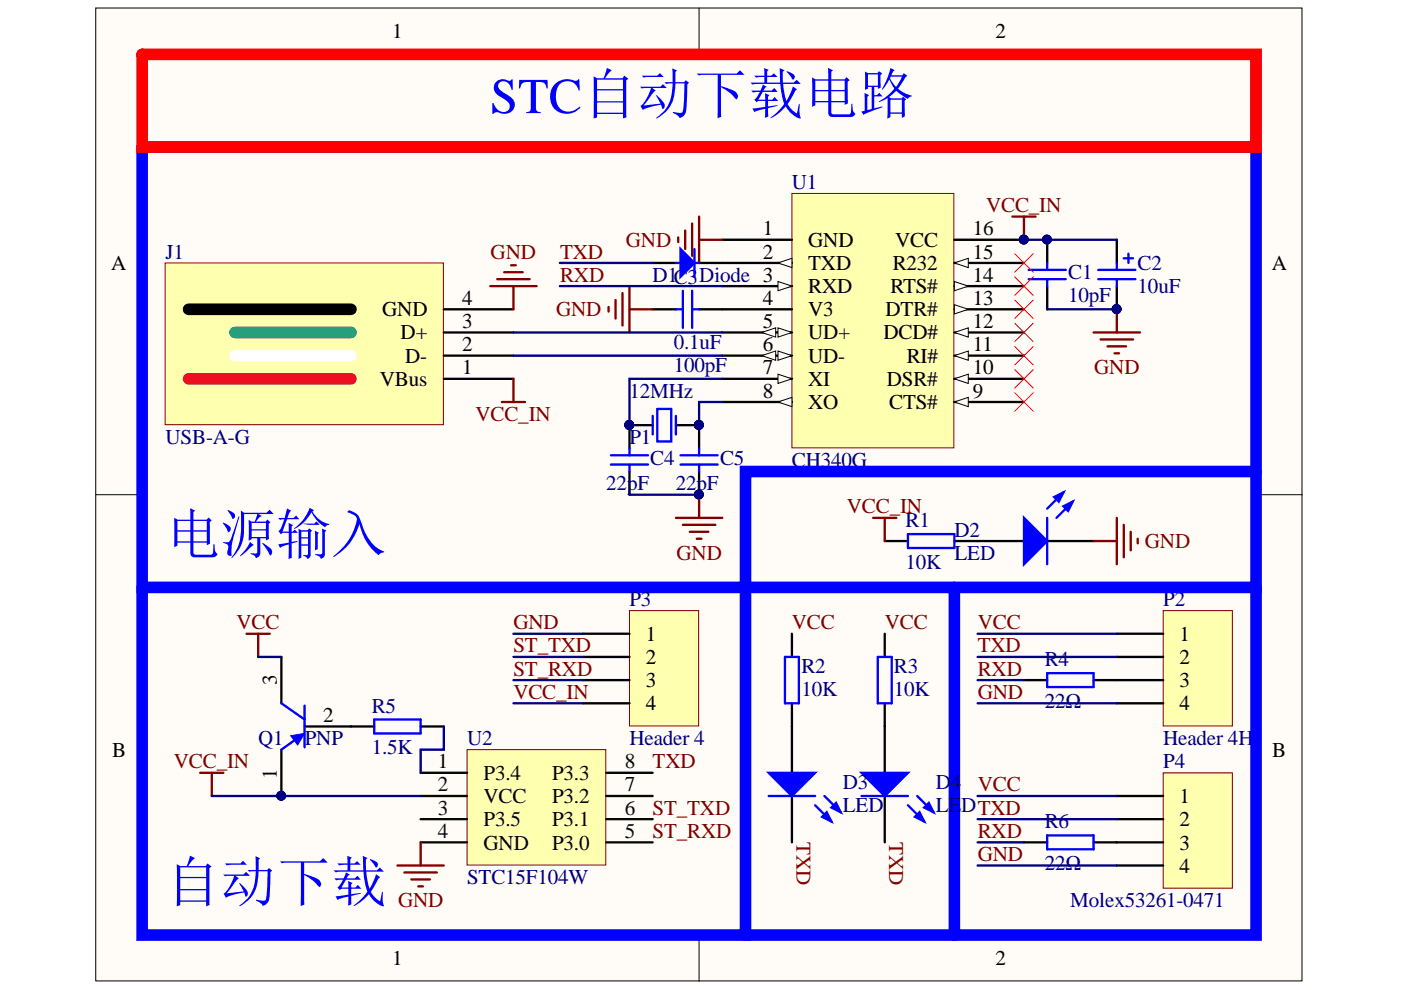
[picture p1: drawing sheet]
# Altium project STCAutoDownload.PrjPCB
1 sheet, 23 parts. Net scope: global (net labels, ports and power ports of the same name join across sheets).
Board file: STCAutoDownload.PcbDoc

## Sheet STCAutoDownload.SchDoc
size 132 x 106 mm

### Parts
C1  10pF  [0603C]
C2  10uF  [钽电容]
C3  0.1uF  value 100pF  [0603C]
C4  22pF  [0603C]
C5  22pF  [0603C]
D1  Diode  [Diode]
D2  LED  [0603LED]
D3  LED  [0603LED]
D4  LED  [0603LED]
J1  USB-A-G  [USB_A_G]
P1  12MHz  [XTAL 12M]
P2  Header 4H  [Header 4]
P3  Header 4  [Header 4]
P4  Molex53261-0471  [Molex53261-0471]
Q1  PNP  [PNP]
R1  10K  [0603R]
R2  10K  [0603R]
R3  10K  [0603R]
R4  22Ω  [0603R]
R5  1.5K  [0603R]
R6  22Ω  [0603R]
U1  CH340G  [CH340G]
U2  STC15F104W  [STC15F104W]

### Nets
GND: C1.1 C2.2 C3.1 C4.1 C5.1 D2.2(K) J1.4(GND) P2.4 P3.1 P4.4 U1.1(GND) U2.4(GND)
VCC: P2.1 P4.1 Q1.3(C) R2.1 R3.1
VCC_IN: C1.2 C2.1 J1.1(VBus) P3.4 Q1.2(E) R1.1 U1.16(VCC) U2.2(VCC)
RXD: D3.2(K) R4.1 R6.1 U1.3(RXD)
ST_RXD: P3.3 U2.5(P3.0)
ST_TXD: P3.2 U2.6(P3.1)
TXD: D1.1(A) D4.2(K) P2.2 P4.2 U2.8(P3.3)
NetC3_2: C3.2 U1.4(V3)
NetC4_2: C4.2 P1.1(OSC1) U1.7(XI)
NetC5_2: C5.2 P1.2(OSC2) U1.8(XO)
NetD1_2: D1.2(K) U1.2(TXD)
NetD2_1: D2.1(A) R1.2
NetD3_1: D3.1(A) R2.2
NetD4_1: D4.1(A) R3.2
NetJ1_2: J1.2(D-) U1.6(UD-)
NetJ1_3: J1.3(D+) U1.5(UD+)
NetP2_3: P2.3 R4.2
NetP4_3: P4.3 R6.2
NetQ1_1: Q1.1(B) R5.1
NetR5_2: R5.2 U2.1(P3.4)

Not connected (* = marked no-connect by the designer): U1 9(CTS#)* 10(DSR#)* 11(RI#)* 12(DCD#)* 13(DTR#)* 14(RTS#)* 15(R232)*; U2 3(P3.5) 7(P3.2)

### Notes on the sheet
- STC自动下载电路
- 电源输入
- 自动下载
